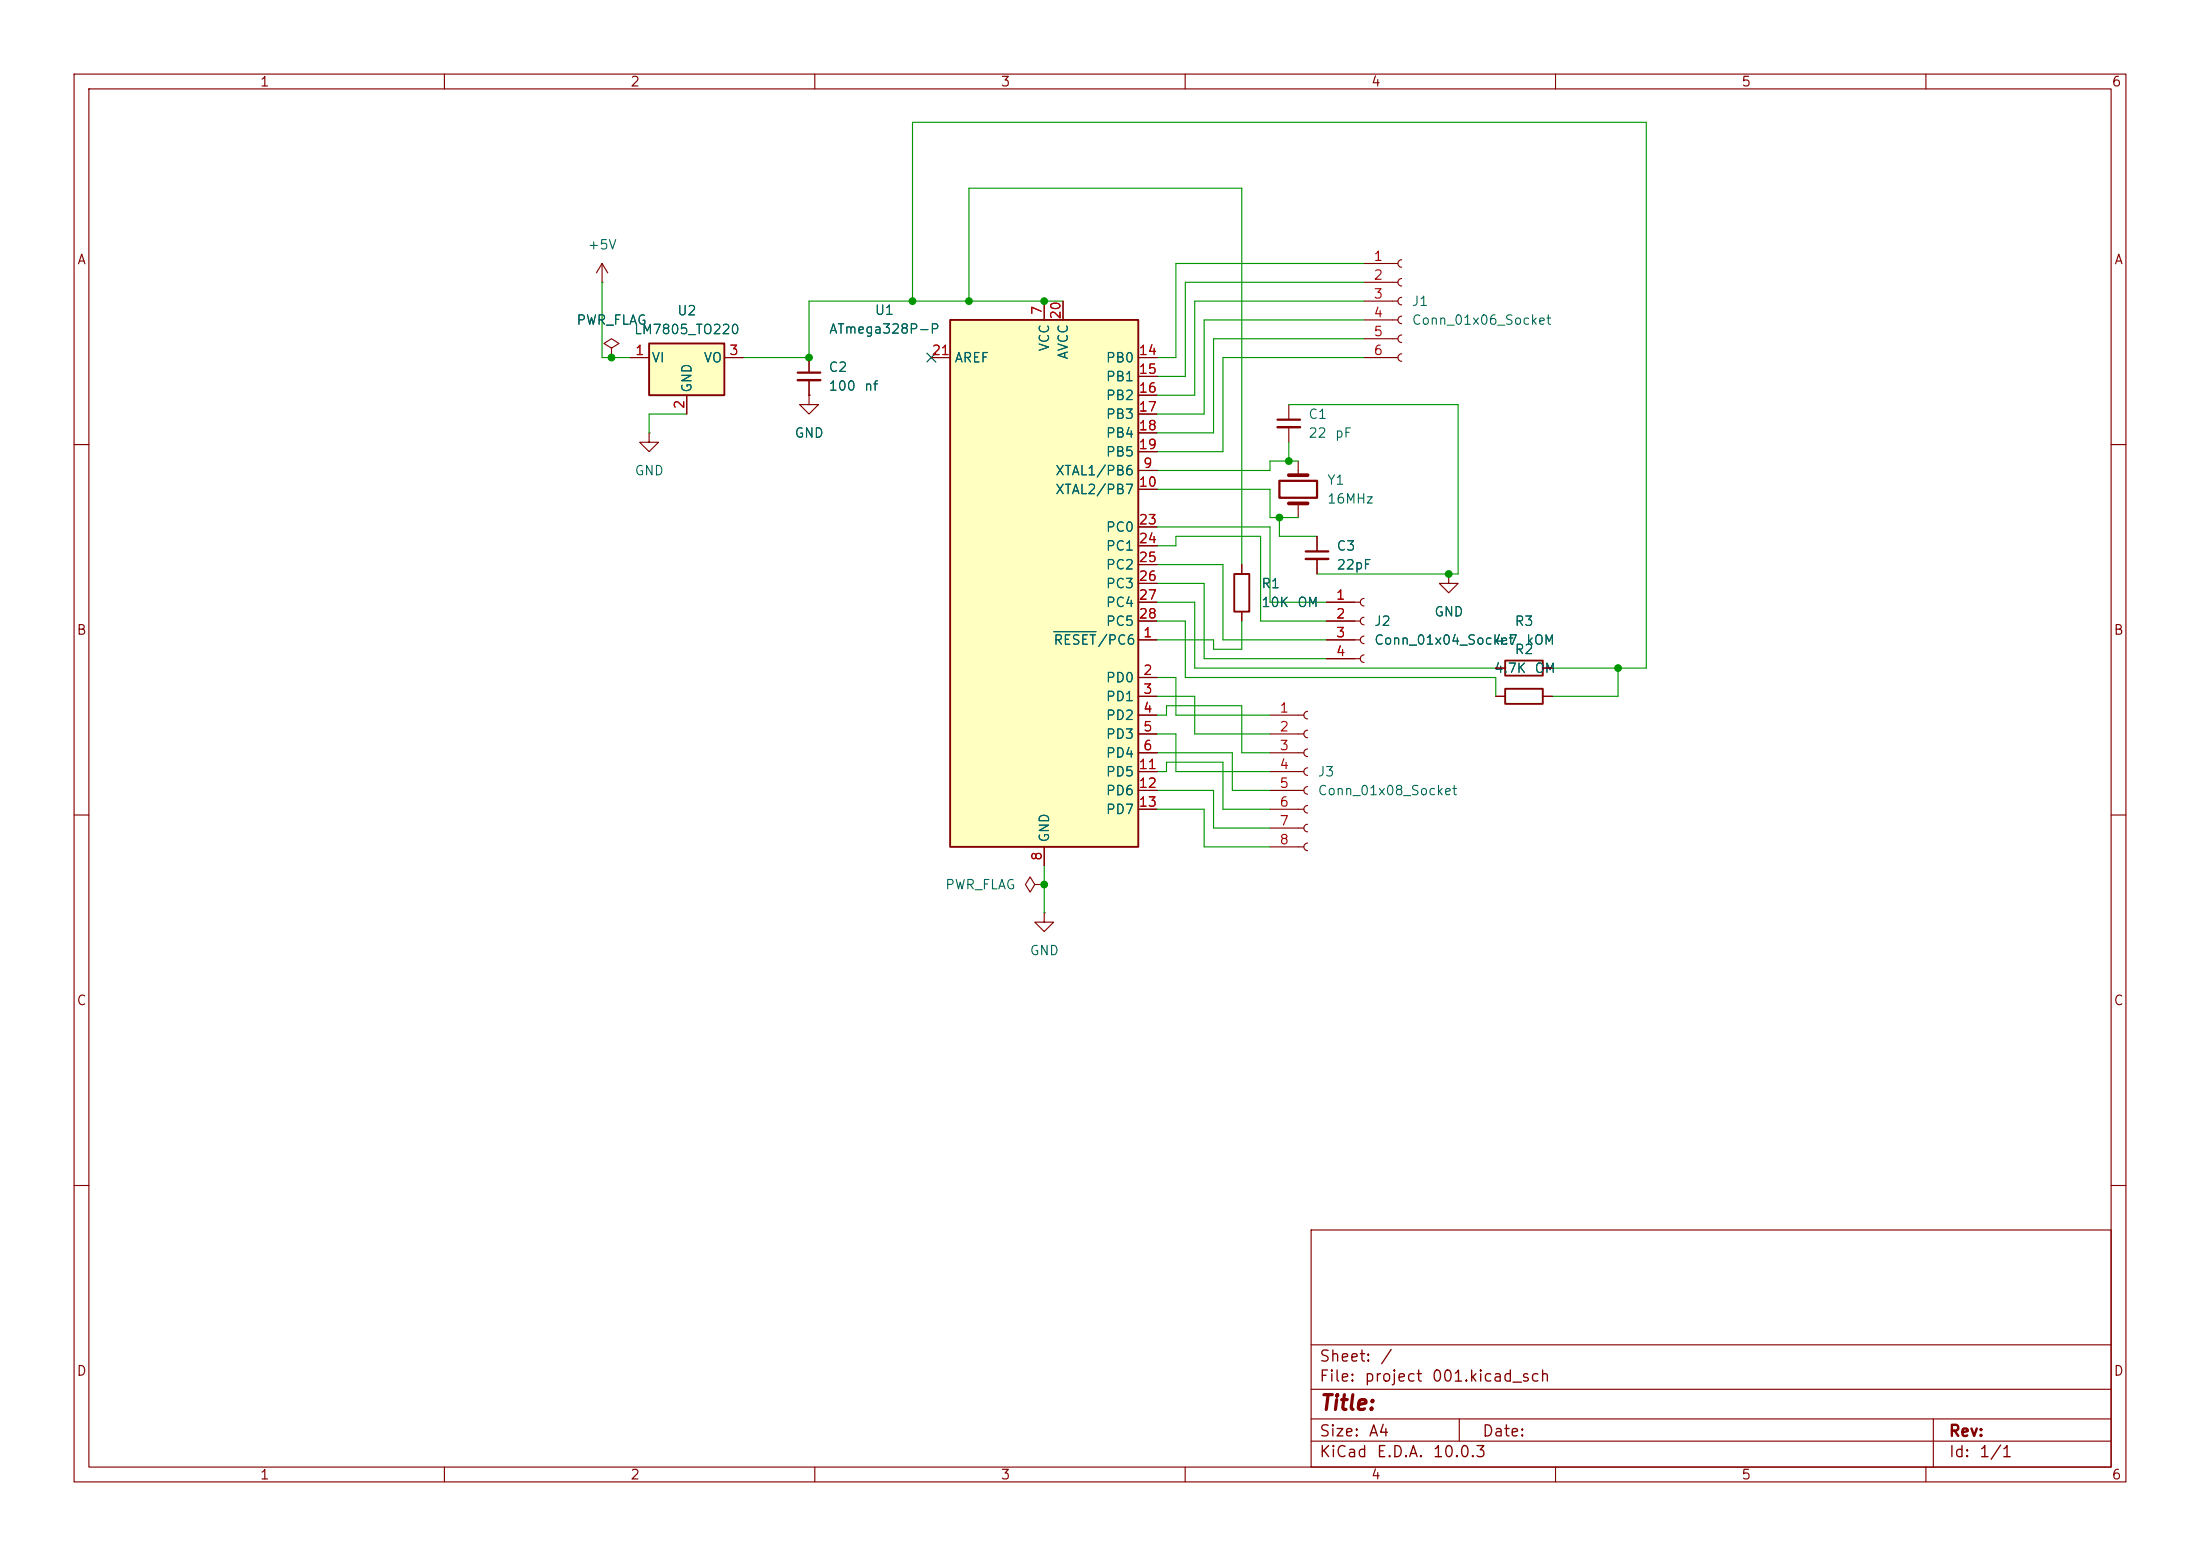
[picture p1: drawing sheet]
<svg xmlns="http://www.w3.org/2000/svg" width="297mm" height="210mm" viewBox="0 0 297 210" stroke-linecap="round" stroke-linejoin="round" font-family="sans-serif">
<g fill="none" stroke="#840000" stroke-width=".15">
<path d="M10 10h277v190h-277zM12 12h273v186h-273zM60 10v2M110 10v2M160 10v2M210 10v2M260 10v2M10 60h2M285 60h2M10 110h2M285 110h2M10 160h2"/>
<path d="M177 166h108v32h-108zM285 160h2M60 198v2M110 198v2M160 198v2M177 194.5h108M177 191.5h108M177 187.5h108M177 181.5h108M197 191.5v3M210 198v2M260 198v2"/>
<path d="M261 191.5v6.5"/>
</g>
<path d="M87.6 46.4h10.2v6.9h-10.2z" fill="#ffffc2"/>
<path d="M87.6 46.4h10.2v6.9h-10.2zM166.6 77.5h2.1v5.1h-2.1zM203.2 93h5.1v2h-5.1zM203.2 89.2h5.1v2h-5.1z" fill="none" stroke="#840000" stroke-width=".25"/>
<g fill="none" stroke="#840000" stroke-width=".15">
<path d="M81.3 38.1h.1M81.3 35.6l-.8 1.2M81.3 35.6l.7 1.2M81.3 35.6v2.5M184.1 35.6h4.6M184.1 38.1h4.6M189.2 35.1a.51 .51 0 0 0-.5 .5 .51 .51 0 0 0 .5 .5M189.2 37.6a.51 .51 0 0 0-.5 .5 .51 .51 0 0 0 .5 .5M82.5 47l1.1-.6-1.1-.7-1 .7 1 .6v1.3M82.5 48.3h.1M85.1 48.3h2.5M87.6 58.4v1.3h1.3l-1.3 1.3-1.2-1.3h1.2"/>
<path d="M87.6 58.4h.1M92.7 53.3v2.6M97.8 48.3h2.5M109.2 53.3v1.3h1.3l-1.3 1.3-1.3-1.3h1.3M109.2 53.3h.1M109.2 48.3v2M109.2 51.3v2M174 54.6v2M174 57.7v2M184.1 48.3h4.6M184.1 40.6h4.6M184.1 43.2h4.6"/>
<path d="M184.1 45.7h4.6M189.2 40.1a.51 .51 0 0 0-.5 .5 .51 .51 0 0 0 .5 .5M189.2 42.7a.51 .51 0 0 0-.5 .5 .51 .51 0 0 0 .5 .5M189.2 45.2a.51 .51 0 0 0-.5 .5 .51 .51 0 0 0 .5 .5M189.2 47.8a.51 .51 0 0 0-.5 .5 .51 .51 0 0 0 .5 .5M167.6 76.2v1.3M175.3 62.2v1.9M175.3 67.9v2M177.8 72.4v2M177.8 75.4v2.1M195.6 77.5v1.2h1.2l-1.2 1.3-1.3-1.3h1.3M195.6 77.5h.1"/>
<path d="M167.6 82.6v1.2M171.4 96.5h4.6M171.4 99.1h4.6M176.5 96a.51 .51 0 0 0-.5 .5 .51 .51 0 0 0 .5 .5M176.5 98.6a.51 .51 0 0 0-.5 .5 .51 .51 0 0 0 .5 .5M179.1 81.3h4.5M179.1 83.8h4.5M179.1 86.4h4.5M179.1 88.9h4.5M184.1 80.8a.51 .51 0 0 0-.5 .5 .51 .51 0 0 0 .5 .5M184.1 83.3a.51 .51 0 0 0-.5 .5 .51 .51 0 0 0 .5 .5M184.1 85.9a.51 .51 0 0 0-.5 .5 .51 .51 0 0 0 .5 .5"/>
<path d="M184.1 88.4a.51 .51 0 0 0-.5 .5 .51 .51 0 0 0 .5 .5M201.9 94h1.3M201.9 90.2h1.3M208.3 94h1.2M208.3 90.2h1.2M139.7 119.4l-.6-1-.7 1 .7 1 .6-1h1.3M141 119.4h.1M171.4 101.6h4.6M171.4 104.1h4.6M171.4 106.7h4.6M171.4 109.2h4.6M171.4 111.8h4.6"/>
<path d="M171.4 114.3h4.6M176.5 101.1a.51 .51 0 0 0-.5 .5 .51 .51 0 0 0 .5 .5M176.5 103.6a.51 .51 0 0 0-.5 .5 .51 .51 0 0 0 .5 .5M176.5 106.2a.51 .51 0 0 0-.5 .5 .51 .51 0 0 0 .5 .5M176.5 108.7a.51 .51 0 0 0-.5 .5 .51 .51 0 0 0 .5 .5M176.5 111.3a.51 .51 0 0 0-.5 .5 .51 .51 0 0 0 .5 .5M176.5 113.8a.51 .51 0 0 0-.5 .5 .51 .51 0 0 0 .5 .5M141 123.2v1.3h1.2l-1.2 1.2-1.3-1.2h1.3M141 123.2h.1"/>
</g>
<path d="M107.7 50.3h3M172.5 56.6h3M172.7 64.9h5.1v2.3h-5.1zM176.3 74.4h3" fill="none" stroke="#840000" stroke-width=".3"/>
<path d="M107.7 51.3h3M172.5 57.7h3M176.3 75.4h3" fill="none" stroke="#840000" stroke-width=".33"/>
<path d="M174 67.9h2.5M174 64.1h2.5" fill="none" stroke="#840000" stroke-width=".51"/>
<path d="M128.3 43.2h25.4v71.1h-25.4z" fill="#ffffc2"/>
<path d="M128.3 43.2h25.4v71.1h-25.4z" fill="none" stroke="#840000" stroke-width=".25"/>
<g fill="none" stroke="#840000" stroke-width=".15">
<path d="M82.5 48.3h.1M85.1 48.3h2.5M92.7 53.3v2.6M97.8 48.3h2.5M109.2 53.3h.1M109.2 48.3v2M109.2 51.3v2M125.7 48.3h2.6M141 40.6v2.6M143.5 40.6v2.6M153.7 48.3h2.5M153.7 50.8h2.5"/>
<path d="M153.7 53.3h2.5M153.7 55.9h2.5M153.7 58.4h2.5M153.7 63.5h2.5M153.7 66h2.5M153.7 61h2.5M153.7 71.1h2.5M153.7 73.7h2.5M153.7 76.2h2.5M153.7 78.7h2.5M167.6 76.2v1.3M177.8 72.4v2"/>
<path d="M177.8 75.4v2.1M195.6 77.5h.1M153.7 86.4h2.5M153.7 91.4h2.5M153.7 94h2.5M153.7 96.5h2.5M153.7 99.1h2.5M153.7 81.3h2.5M153.7 83.8h2.5M167.6 82.6v1.2M179.1 86.4h3.8M179.1 81.3h3.8"/>
<path d="M179.1 83.8h3.8M179.1 88.9h3.8M201.9 94h1.3M201.9 90.2h1.3M208.3 94h1.2M208.3 90.2h1.2M141 114.3v2.5M153.7 101.6h2.5M153.7 104.1h2.5M153.7 106.7h2.5M153.7 109.2h2.5"/>
</g>
<path d="M142.3 85.3h5.7" fill="none" stroke="#006464" stroke-width=".15"/>
<g fill="none" stroke="#009600" stroke-width=".15">
<path d="M81.3 38.1v10.2h3.8M184.1 35.6h-25.4v12.7h-2.5M184.1 38.1h-24.1v12.7h-3.8M92.7 55.9h-5.1v2.5M123.2 40.6v-24.1h99v73.7h-12.7M130.8 40.6v-15.2h36.8v50.8M143.5 40.6h-34.3v7.7h-8.9M174 54.6h22.8v22.9h-19M174 59.7v2.5M184.1 43.2h-21.5v12.7h-6.4M184.1 40.6h-22.8v12.7h-5.1M184.1 48.3h-19v12.7h-8.9"/>
<path d="M184.1 45.7h-20.3v12.7h-7.6M156.2 73.7h2.5v-1.3h11.5v11.4h8.9M156.2 78.7h6.4v10.2h16.5M156.2 71.1h15.2v10.2h7.7M156.2 76.2h8.9v10.2h14M156.2 66h15.2v3.9h3.9M172.7 69.9v2.5h5.1M175.3 62.2h-3.9v1.3h-15.2M156.2 96.5h1.3v-1.2h10.1v6.3h3.8M156.2 91.4h2.5v5.1h12.7M156.2 99.1h2.5v5h12.7M156.2 81.3h5.1v8.9h40.6"/>
<path d="M156.2 94h5.1v5.1h10.1M156.2 83.8h3.8v7.6h41.9v2.6M167.6 83.8v3.8h-3.8v-1.2h-7.6M218.4 90.2v3.8h-8.9M141 116.8v6.4M156.2 104.1h1.3v-1.2h7.6v6.3h6.3M156.2 109.2h6.4v5.1h8.8M156.2 106.7h7.6v5.1h7.6M156.2 101.6h10.2v5.1h5"/>
</g>
<path d="M125.1 47.7l1.2 1.2M126.3 47.7l-1.2 1.2" fill="none" stroke="#000084" stroke-width=".15"/>
<g fill="#009600" stroke="#009600" stroke-width=".14">
<circle cx="141" cy="119.4" r=".46"/>
<circle cx="130.8" cy="40.6" r=".46"/>
<circle cx="141" cy="40.6" r=".46"/>
<circle cx="109.2" cy="48.3" r=".46"/>
<circle cx="123.2" cy="40.6" r=".46"/>
<circle cx="82.5" cy="48.3" r=".46"/>
<circle cx="218.4" cy="90.2" r=".46"/>
<circle cx="172.7" cy="69.9" r=".46"/>
<circle cx="174" cy="62.2" r=".46"/>
<circle cx="195.6" cy="77.5" r=".46"/>
</g>
<text font-size="2" fill="#840000" x="178" y="190.8">Title:</text>
<g font-size="1.5" fill="#840000">
<text x="178" y="184.2">Sheet:</text>
<text x="186.2" y="184.2">/</text>
<text x="178" y="186.9">File:</text>
<text x="184.1" y="186.9">project</text>
<text x="193.2" y="186.9">001.kicad_sch</text>
<text x="178" y="197.1">KiCad</text>
<text x="178" y="194.3">Size:</text>
<text x="184.7" y="194.3">A4</text>
<text x="185.7" y="197.1">E.D.A.</text>
<text x="193.3" y="197.1">10.0.3</text>
<text x="200" y="194.3">Date:</text>
<text x="263" y="194.3">Rev:</text>
<text x="263" y="197.1">Id:</text>
<text x="267.1" y="197.1">1/1</text>
</g>
<g font-size="1.3" fill="#840000">
<text x="35" y="12">1</text>
<text x="85" y="12">2</text>
<text x="135" y="12">3</text>
<text x="185" y="12">4</text>
<text x="235" y="12">5</text>
<text x="285" y="12">6</text>
<text x="10.3" y="36">A</text>
<text x="285.3" y="36">A</text>
<text x="10.3" y="86">B</text>
<text x="285.3" y="86">B</text>
<text x="10.3" y="136">C</text>
<text x="285.3" y="136">C</text>
<text x="10.3" y="186">D</text>
<text x="285.3" y="186">D</text>
<text x="35" y="200">1</text>
<text x="85" y="200">2</text>
<text x="135" y="200">3</text>
<text x="185" y="200">4</text>
<text x="235" y="200">5</text>
<text x="285" y="200">6</text>
</g>
<g font-size="1.3" fill="#006464">
<text x="79.2" y="34">+5V</text>
<text x="190.5" y="41.6">J1</text>
<text x="77.7" y="44.2">PWR_FLAG</text>
<text x="85.5" y="45.4">LM7805_TO220</text>
<text x="91.3" y="42.9">U2</text>
<text x="111.8" y="45.4">ATmega328P-P</text>
<text x="118" y="42.8">U1</text>
<text x="141.9" y="47.5" transform="rotate(-90 141.9 47.5)">VCC</text>
<text x="190.5" y="44.2">Conn_01x06_Socket</text>
<text x="87.9" y="49.2">VI</text>
<text x="93.7" y="53.1" transform="rotate(-90 93.7 53.1)">GND</text>
<text x="94.9" y="49.2">VO</text>
<text x="111.8" y="50.5">C2</text>
<text x="111.8" y="53">100</text>
<text x="116.6" y="53">nf</text>
<text x="128.8" y="49.2">AREF</text>
<text x="144.5" y="48.6" transform="rotate(-90 144.5 48.6)">AVCC</text>
<text x="149.2" y="49.2">PB0</text>
<text x="149.2" y="51.8">PB1</text>
<text x="107.2" y="59.4">GND</text>
<text x="149.2" y="54.3">PB2</text>
<text x="149.2" y="56.9">PB3</text>
<text x="149.2" y="59.4">PB4</text>
<text x="176.5" y="56.9">C1</text>
<text x="176.5" y="59.4">22</text>
<text x="180.1" y="59.4">pF</text>
<text x="85.6" y="64.5">GND</text>
<text x="142.4" y="64.5">XTAL1/PB6</text>
<text x="149.2" y="61.9">PB5</text>
<text x="179.1" y="65.7">Y1</text>
<text x="142.4" y="67">XTAL2/PB7</text>
<text x="179.1" y="68.3">16MHz</text>
<text x="149.2" y="72.1">PC0</text>
<text x="149.2" y="74.6">PC1</text>
<text x="149.2" y="77.2">PC2</text>
<text x="180.3" y="74.6">C3</text>
<text x="180.3" y="77.2">22pF</text>
<text x="149.2" y="79.7">PC3</text>
<text x="149.2" y="82.3">PC4</text>
<text x="170.2" y="79.7">R1</text>
<text x="170.2" y="82.3">10K</text>
<text x="175" y="82.3">OM</text>
<text x="193.5" y="83.5">GND</text>
<text x="142.1" y="87.3">RESET/PC6</text>
<text x="149.2" y="84.8">PC5</text>
<text x="185.4" y="84.8">J2</text>
<text x="185.4" y="87.3">Conn_01x04_Socket</text>
<text x="201.7" y="87.3">4.7</text>
<text x="204.4" y="88.6">R2</text>
<text x="204.4" y="84.8">R3</text>
<text x="205.9" y="87.3">kOM</text>
<text x="149.2" y="92.4">PD0</text>
<text x="149.2" y="95">PD1</text>
<text x="201.6" y="91.1">4.7K</text>
<text x="207.1" y="91.1">OM</text>
<text x="149.2" y="97.5">PD2</text>
<text x="149.2" y="100">PD3</text>
<text x="149.2" y="102.6">PD4</text>
<text x="149.2" y="105.1">PD5</text>
<text x="149.2" y="107.7">PD6</text>
<text x="177.8" y="105.1">J3</text>
<text x="177.8" y="107.7">Conn_01x08_Socket</text>
<text x="141.9" y="113.8" transform="rotate(-90 141.9 113.8)">GND</text>
<text x="149.2" y="110.2">PD7</text>
<text x="127.5" y="120.4">PWR_FLAG</text>
<text x="138.9" y="129.2">GND</text>
</g>
<g font-size="1.3" fill="#a90000">
<text x="185.3" y="35.5">1</text>
<text x="185.3" y="38.1">2</text>
<text x="185.3" y="40.6">3</text>
<text x="140.9" y="42.6" transform="rotate(-90 140.9 42.6)">7</text>
<text x="143.5" y="43.2" transform="rotate(-90 143.5 43.2)">20</text>
<text x="185.3" y="43.2">4</text>
<text x="185.3" y="45.7">5</text>
<text x="85.7" y="48.2">1</text>
<text x="98.4" y="48.2">3</text>
<text x="125.7" y="48.2">21</text>
<text x="153.6" y="48.2">14</text>
<text x="153.6" y="50.8">15</text>
<text x="153.6" y="53.3">16</text>
<text x="185.3" y="48.2">6</text>
<text x="92.7" y="55.3" transform="rotate(-90 92.7 55.3)">2</text>
<text x="153.6" y="55.9">17</text>
<text x="153.6" y="58.4">18</text>
<text x="153.6" y="60.9">19</text>
<text x="154.2" y="63.5">9</text>
<text x="153.6" y="66">10</text>
<text x="153.6" y="71.1">23</text>
<text x="153.6" y="73.6">24</text>
<text x="153.6" y="76.2">25</text>
<text x="153.6" y="78.7">26</text>
<text x="153.6" y="81.3">27</text>
<text x="153.6" y="83.8">28</text>
<text x="180.3" y="81.3">1</text>
<text x="180.3" y="83.8">2</text>
<text x="154.2" y="86.3">1</text>
<text x="180.3" y="86.3">3</text>
<text x="180.3" y="88.9">4</text>
<text x="154.2" y="91.4">2</text>
<text x="154.2" y="94">3</text>
<text x="154.2" y="96.5">4</text>
<text x="154.2" y="99">5</text>
<text x="154.2" y="101.6">6</text>
<text x="172.6" y="96.5">1</text>
<text x="172.6" y="99">2</text>
<text x="172.6" y="101.6">3</text>
<text x="153.6" y="104.1">11</text>
<text x="153.6" y="106.7">12</text>
<text x="172.6" y="104.1">4</text>
<text x="172.6" y="106.7">5</text>
<text x="153.6" y="109.2">13</text>
<text x="172.6" y="109.2">6</text>
<text x="172.6" y="111.7">7</text>
<text x="140.9" y="116.3" transform="rotate(-90 140.9 116.3)">8</text>
<text x="172.6" y="114.3">8</text>
</g>
</svg>
